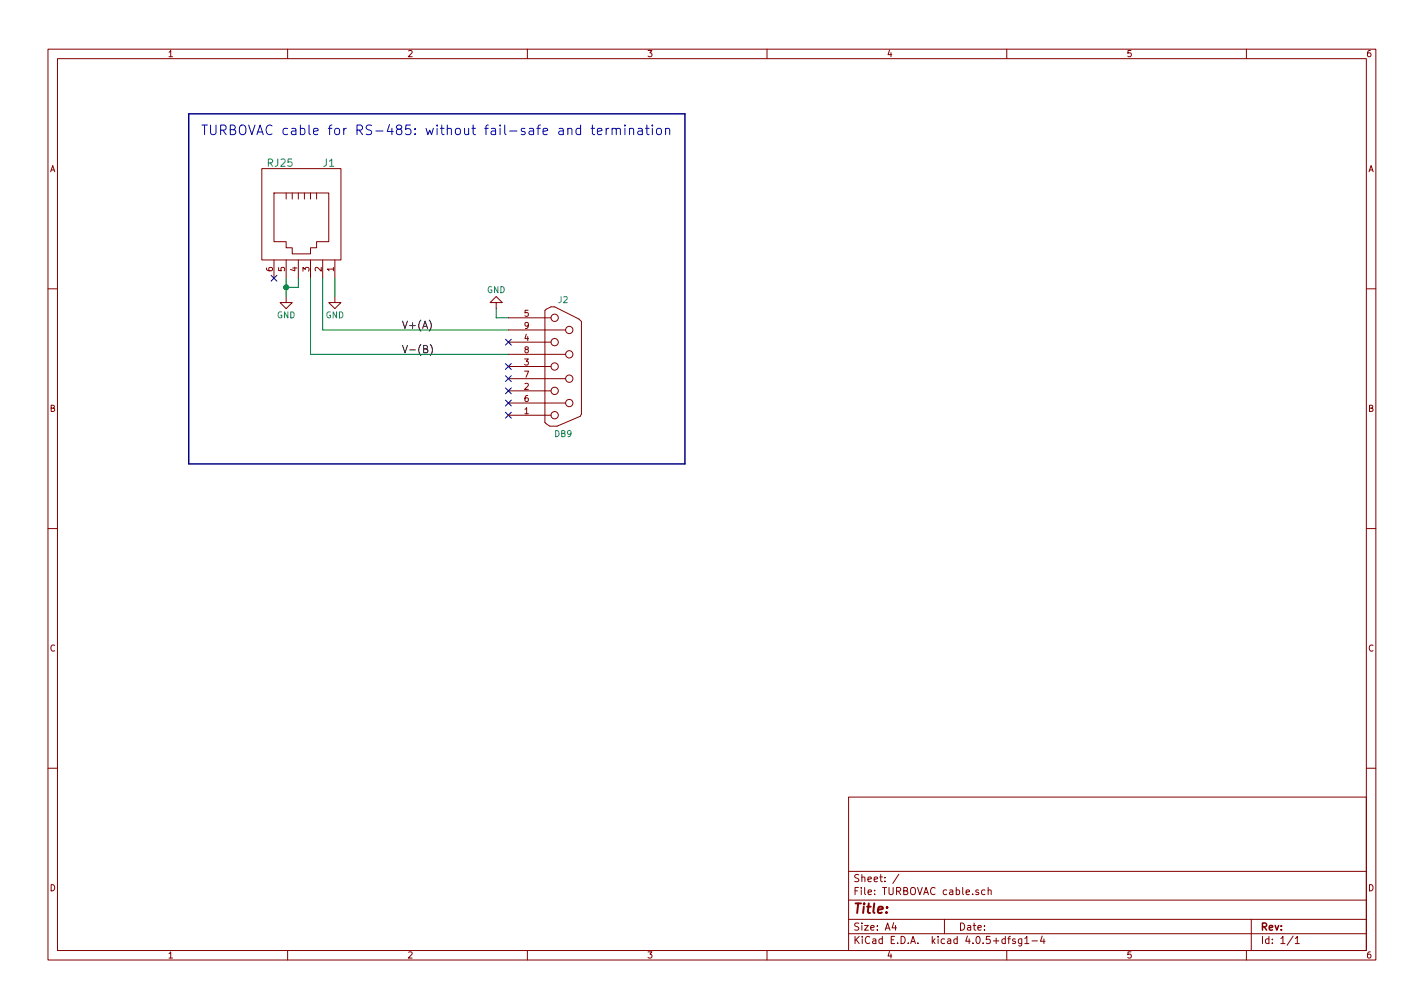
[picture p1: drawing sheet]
EESchema Schematic File Version 2
LIBS:power
LIBS:device
LIBS:transistors
LIBS:conn
LIBS:linear
LIBS:regul
LIBS:74xx
LIBS:cmos4000
LIBS:adc-dac
LIBS:memory
LIBS:xilinx
LIBS:microcontrollers
LIBS:dsp
LIBS:microchip
LIBS:analog_switches
LIBS:motorola
LIBS:texas
LIBS:intel
LIBS:audio
LIBS:interface
LIBS:digital-audio
LIBS:philips
LIBS:display
LIBS:cypress
LIBS:siliconi
LIBS:opto
LIBS:atmel
LIBS:contrib
LIBS:valves
LIBS:Controle
LIBS:TURBOVAC cable-cache
EELAYER 25 0
EELAYER END
$Descr A4 11693 8268
encoding utf-8
Sheet 1 1
Title ""
Date ""
Rev ""
Comp ""
Comment1 ""
Comment2 ""
Comment3 ""
Comment4 ""
$EndDescr
Text Notes 1650 1100 0    79   ~ 0
TURBOVAC cable for RS-485: without fail-safe and termination
$Comp
L RJ25 J1
U 1 1
P 2450 1825
F 0 "J1" H 2700 2325 60  0000 C CNN
F 1 "RJ25" H 2300 2325 60  0000 C CNN
F 2 "" H 2450 1825 60  0000 C CNN
F 3 "" H 2450 1825 60  0000 C CNN
	1    2450 1825
	1    0    0    -1  
$EndComp
$Comp
L GND #PWR?
U 1 1
P 2750 2425
F 0 "#PWR?" H 2750 2175 50  0001 C CNN
F 1 "GND" H 2750 2275 50  0000 C CNN
F 2 "" H 2750 2425 50  0000 C CNN
F 3 "" H 2750 2425 50  0000 C CNN
	1    2750 2425
	-1   0    0    -1  
$EndComp
$Comp
L GND #PWR?
U 1 1
P 2350 2425
F 0 "#PWR?" H 2350 2175 50  0001 C CNN
F 1 "GND" H 2350 2275 50  0000 C CNN
F 2 "" H 2350 2425 50  0000 C CNN
F 3 "" H 2350 2425 50  0000 C CNN
	1    2350 2425
	-1   0    0    -1  
$EndComp
NoConn ~ 4175 3400
$Comp
L DB9 J2
U 1 1
P 4625 3000
F 0 "J2" H 4625 3550 50  0000 C CNN
F 1 "DB9" H 4625 2450 50  0000 C CNN
F 2 "" H 4625 3000 50  0000 C CNN
F 3 "" H 4625 3000 50  0000 C CNN
	1    4625 3000
	1    0    0    -1  
$EndComp
NoConn ~ 4175 3200
NoConn ~ 4175 3000
NoConn ~ 4175 2800
$Comp
L GND #PWR?
U 1 1
P 4075 2525
F 0 "#PWR?" H 4075 2275 50  0001 C CNN
F 1 "GND" H 4075 2375 50  0000 C CNN
F 2 "" H 4075 2525 50  0000 C CNN
F 3 "" H 4075 2525 50  0000 C CNN
	1    4075 2525
	1    0    0    1   
$EndComp
Wire Wire Line
	4175 2600 4075 2600
Wire Wire Line
	4075 2600 4075 2525
Wire Wire Line
	2750 2275 2750 2425
Wire Wire Line
	2350 2275 2350 2425
NoConn ~ 2250 2275
Text Label 3300 2700 0    60   ~ 0
V+(A)
Text Label 3300 2900 0    60   ~ 0
V-(B)
Wire Bus Line
	1550 925  1550 3800
Wire Bus Line
	1550 3800 5625 3800
Wire Bus Line
	5625 3800 5625 925 
Wire Bus Line
	5625 925  1550 925 
Wire Wire Line
	2450 2275 2450 2350
Wire Wire Line
	2450 2350 2350 2350
Connection ~ 2350 2350
NoConn ~ 4175 3300
Wire Wire Line
	2550 2275 2550 2900
Wire Wire Line
	2550 2900 4175 2900
Wire Wire Line
	2650 2275 2650 2700
Wire Wire Line
	2650 2700 4175 2700
NoConn ~ 4175 3100
$EndSCHEMATC
